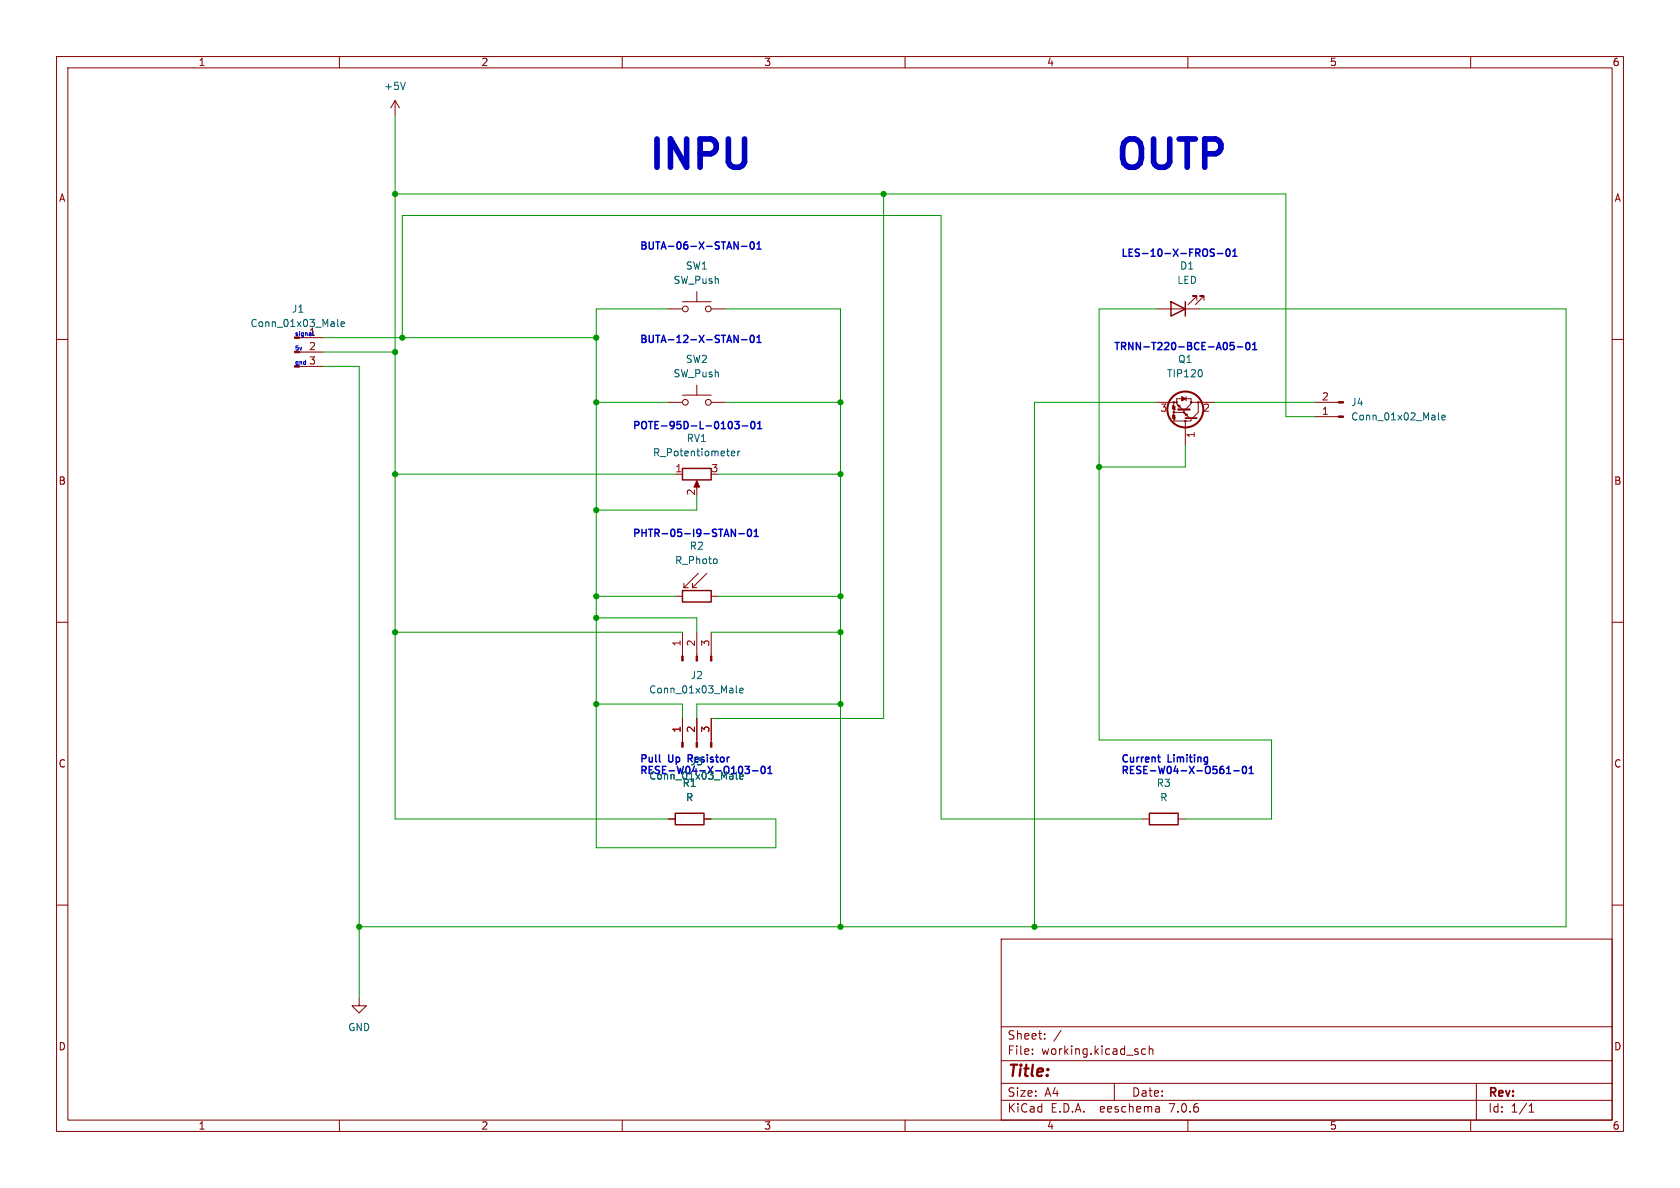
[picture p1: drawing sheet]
(kicad_sch (version 20230121) (generator eeschema)

 (paper "A4")

 (lib_symbols
  (symbol "Connector:Conn_01x02_Male" (pin_names (offset 1.016) hide) (in_bom yes) (on_board yes)
   (property "Reference" "J" (at 0 2.54 0) (effects (font (size 1.27 1.27))))
   (property "Value" "Conn_01x02_Male" (at 0 -5.08 0) (effects (font (size 1.27 1.27))))
   (property "Footprint" "" (at 0 0 0) (effects (font (size 1.27 1.27)) hide))
   (property "Datasheet" "~" (at 0 0 0) (effects (font (size 1.27 1.27)) hide))
   (symbol "Conn_01x02_Male_1_1"
    (polyline (pts (xy 1.27 -2.54) (xy 0.8636 -2.54)) (stroke (width 0.1524) (type default)) (fill (type none)))
    (polyline (pts (xy 1.27 0) (xy 0.8636 0)) (stroke (width 0.1524) (type default)) (fill (type none)))
    (rectangle (start 0.8636 -2.413) (end 0 -2.667) (stroke (width 0.1524) (type default)) (fill (type outline)))
    (rectangle (start 0.8636 0.127) (end 0 -0.127) (stroke (width 0.1524) (type default)) (fill (type outline)))
    (pin passive line (at 5.08 0 180) (length 3.81) (name "Pin_1" (effects (font (size 1.27 1.27)))) (number "1" (effects (font (size 1.27 1.27)))))
    (pin passive line (at 5.08 -2.54 180) (length 3.81) (name "Pin_2" (effects (font (size 1.27 1.27)))) (number "2" (effects (font (size 1.27 1.27)))))))
  (symbol "Connector:Conn_01x03_Male" (pin_names (offset 1.016) hide) (in_bom yes) (on_board yes)
   (property "Reference" "J" (at 0 5.08 0) (effects (font (size 1.27 1.27))))
   (property "Value" "Conn_01x03_Male" (at 0 -5.08 0) (effects (font (size 1.27 1.27))))
   (property "Footprint" "" (at 0 0 0) (effects (font (size 1.27 1.27)) hide))
   (property "Datasheet" "~" (at 0 0 0) (effects (font (size 1.27 1.27)) hide))
   (symbol "Conn_01x03_Male_1_1"
    (polyline (pts (xy 1.27 -2.54) (xy 0.8636 -2.54)) (stroke (width 0.1524) (type default)) (fill (type none)))
    (polyline (pts (xy 1.27 0) (xy 0.8636 0)) (stroke (width 0.1524) (type default)) (fill (type none)))
    (polyline (pts (xy 1.27 2.54) (xy 0.8636 2.54)) (stroke (width 0.1524) (type default)) (fill (type none)))
    (rectangle (start 0.8636 -2.413) (end 0 -2.667) (stroke (width 0.1524) (type default)) (fill (type outline)))
    (rectangle (start 0.8636 0.127) (end 0 -0.127) (stroke (width 0.1524) (type default)) (fill (type outline)))
    (rectangle (start 0.8636 2.667) (end 0 2.413) (stroke (width 0.1524) (type default)) (fill (type outline)))
    (pin passive line (at 5.08 2.54 180) (length 3.81) (name "Pin_1" (effects (font (size 1.27 1.27)))) (number "1" (effects (font (size 1.27 1.27)))))
    (pin passive line (at 5.08 0 180) (length 3.81) (name "Pin_2" (effects (font (size 1.27 1.27)))) (number "2" (effects (font (size 1.27 1.27)))))
    (pin passive line (at 5.08 -2.54 180) (length 3.81) (name "Pin_3" (effects (font (size 1.27 1.27)))) (number "3" (effects (font (size 1.27 1.27)))))))
  (symbol "Device:LED" (pin_numbers hide) (pin_names (offset 1.016) hide) (in_bom yes) (on_board yes)
   (property "Reference" "D" (at 0 2.54 0) (effects (font (size 1.27 1.27))))
   (property "Value" "LED" (at 0 -2.54 0) (effects (font (size 1.27 1.27))))
   (property "Footprint" "" (at 0 0 0) (effects (font (size 1.27 1.27)) hide))
   (property "Datasheet" "~" (at 0 0 0) (effects (font (size 1.27 1.27)) hide))
   (symbol "LED_0_1"
    (polyline (pts (xy -1.27 -1.27) (xy -1.27 1.27)) (stroke (width 0.254) (type default)) (fill (type none)))
    (polyline (pts (xy -1.27 0) (xy 1.27 0)) (stroke (width 0) (type default)) (fill (type none)))
    (polyline (pts (xy 1.27 -1.27) (xy 1.27 1.27) (xy -1.27 0) (xy 1.27 -1.27)) (stroke (width 0.254) (type default)) (fill (type none)))
    (polyline (pts (xy -3.048 -0.762) (xy -4.572 -2.286) (xy -3.81 -2.286) (xy -4.572 -2.286) (xy -4.572 -1.524)) (stroke (width 0) (type default)) (fill (type none)))
    (polyline (pts (xy -1.778 -0.762) (xy -3.302 -2.286) (xy -2.54 -2.286) (xy -3.302 -2.286) (xy -3.302 -1.524)) (stroke (width 0) (type default)) (fill (type none))))
   (symbol "LED_1_1"
    (pin passive line (at -3.81 0 0) (length 2.54) (name "K" (effects (font (size 1.27 1.27)))) (number "1" (effects (font (size 1.27 1.27)))))
    (pin passive line (at 3.81 0 180) (length 2.54) (name "A" (effects (font (size 1.27 1.27)))) (number "2" (effects (font (size 1.27 1.27)))))))
  (symbol "Device:R" (pin_numbers hide) (pin_names (offset 0)) (in_bom yes) (on_board yes)
   (property "Reference" "R" (at 2.032 0 90) (effects (font (size 1.27 1.27))))
   (property "Value" "R" (at 0 0 90) (effects (font (size 1.27 1.27))))
   (property "Footprint" "" (at -1.778 0 90) (effects (font (size 1.27 1.27)) hide))
   (property "Datasheet" "~" (at 0 0 0) (effects (font (size 1.27 1.27)) hide))
   (symbol "R_0_1"
    (rectangle (start -1.016 -2.54) (end 1.016 2.54) (stroke (width 0.254) (type default)) (fill (type none))))
   (symbol "R_1_1"
    (pin passive line (at 0 3.81 270) (length 1.27) (name "~" (effects (font (size 1.27 1.27)))) (number "1" (effects (font (size 1.27 1.27)))))
    (pin passive line (at 0 -3.81 90) (length 1.27) (name "~" (effects (font (size 1.27 1.27)))) (number "2" (effects (font (size 1.27 1.27)))))))
  (symbol "Device:R_Photo" (pin_numbers hide) (pin_names (offset 0)) (in_bom yes) (on_board yes)
   (property "Reference" "R" (at 1.27 1.27 0) (effects (font (size 1.27 1.27)) (justify left)))
   (property "Value" "R_Photo" (at 1.27 0 0) (effects (font (size 1.27 1.27)) (justify left top)))
   (property "Footprint" "" (at 1.27 -6.35 90) (effects (font (size 1.27 1.27)) (justify left) hide))
   (property "Datasheet" "~" (at 0 -1.27 0) (effects (font (size 1.27 1.27)) hide))
   (symbol "R_Photo_0_1"
    (rectangle (start -1.016 2.54) (end 1.016 -2.54) (stroke (width 0.254) (type default)) (fill (type none)))
    (polyline (pts (xy -1.524 -2.286) (xy -4.064 0.254)) (stroke (width 0) (type default)) (fill (type none)))
    (polyline (pts (xy -1.524 -2.286) (xy -2.286 -2.286)) (stroke (width 0) (type default)) (fill (type none)))
    (polyline (pts (xy -1.524 -2.286) (xy -1.524 -1.524)) (stroke (width 0) (type default)) (fill (type none)))
    (polyline (pts (xy -1.524 -0.762) (xy -4.064 1.778)) (stroke (width 0) (type default)) (fill (type none)))
    (polyline (pts (xy -1.524 -0.762) (xy -2.286 -0.762)) (stroke (width 0) (type default)) (fill (type none)))
    (polyline (pts (xy -1.524 -0.762) (xy -1.524 0)) (stroke (width 0) (type default)) (fill (type none))))
   (symbol "R_Photo_1_1"
    (pin passive line (at 0 3.81 270) (length 1.27) (name "~" (effects (font (size 1.27 1.27)))) (number "1" (effects (font (size 1.27 1.27)))))
    (pin passive line (at 0 -3.81 90) (length 1.27) (name "~" (effects (font (size 1.27 1.27)))) (number "2" (effects (font (size 1.27 1.27)))))))
  (symbol "Device:R_Potentiometer" (pin_names (offset 1.016) hide) (in_bom yes) (on_board yes)
   (property "Reference" "RV" (at -4.445 0 90) (effects (font (size 1.27 1.27))))
   (property "Value" "R_Potentiometer" (at -2.54 0 90) (effects (font (size 1.27 1.27))))
   (property "Footprint" "" (at 0 0 0) (effects (font (size 1.27 1.27)) hide))
   (property "Datasheet" "~" (at 0 0 0) (effects (font (size 1.27 1.27)) hide))
   (symbol "R_Potentiometer_0_1"
    (polyline (pts (xy 2.54 0) (xy 1.524 0)) (stroke (width 0) (type default)) (fill (type none)))
    (polyline (pts (xy 1.143 0) (xy 2.286 0.508) (xy 2.286 -0.508) (xy 1.143 0)) (stroke (width 0) (type default)) (fill (type outline)))
    (rectangle (start 1.016 2.54) (end -1.016 -2.54) (stroke (width 0.254) (type default)) (fill (type none))))
   (symbol "R_Potentiometer_1_1"
    (pin passive line (at 0 3.81 270) (length 1.27) (name "1" (effects (font (size 1.27 1.27)))) (number "1" (effects (font (size 1.27 1.27)))))
    (pin passive line (at 3.81 0 180) (length 1.27) (name "2" (effects (font (size 1.27 1.27)))) (number "2" (effects (font (size 1.27 1.27)))))
    (pin passive line (at 0 -3.81 90) (length 1.27) (name "3" (effects (font (size 1.27 1.27)))) (number "3" (effects (font (size 1.27 1.27)))))))
  (symbol "Switch:SW_Push" (pin_numbers hide) (pin_names (offset 1.016) hide) (in_bom yes) (on_board yes)
   (property "Reference" "SW" (at 1.27 2.54 0) (effects (font (size 1.27 1.27)) (justify left)))
   (property "Value" "SW_Push" (at 0 -1.524 0) (effects (font (size 1.27 1.27))))
   (property "Footprint" "" (at 0 5.08 0) (effects (font (size 1.27 1.27)) hide))
   (property "Datasheet" "~" (at 0 5.08 0) (effects (font (size 1.27 1.27)) hide))
   (symbol "SW_Push_0_1"
    (circle (center -2.032 0) (radius 0.508) (stroke (width 0) (type default)) (fill (type none)))
    (polyline (pts (xy 0 1.27) (xy 0 3.048)) (stroke (width 0) (type default)) (fill (type none)))
    (polyline (pts (xy 2.54 1.27) (xy -2.54 1.27)) (stroke (width 0) (type default)) (fill (type none)))
    (circle (center 2.032 0) (radius 0.508) (stroke (width 0) (type default)) (fill (type none)))
    (pin passive line (at -5.08 0 0) (length 2.54) (name "1" (effects (font (size 1.27 1.27)))) (number "1" (effects (font (size 1.27 1.27)))))
    (pin passive line (at 5.08 0 180) (length 2.54) (name "2" (effects (font (size 1.27 1.27)))) (number "2" (effects (font (size 1.27 1.27)))))))
  (symbol "Transistor_BJT:TIP120" (pin_names (offset 0) hide) (in_bom yes) (on_board yes)
   (property "Reference" "Q" (at 5.08 1.905 0) (effects (font (size 1.27 1.27)) (justify left)))
   (property "Value" "TIP120" (at 5.08 0 0) (effects (font (size 1.27 1.27)) (justify left)))
   (property "Footprint" "Package_TO_SOT_THT:TO-220-3_Vertical" (at 5.08 -1.905 0) (effects (font (size 1.27 1.27) italic) (justify left) hide))
   (property "Datasheet" "https://www.onsemi.com/pub/Collateral/TIP120-D.PDF" (at 0 0 0) (effects (font (size 1.27 1.27)) (justify left) hide))
   (symbol "TIP120_0_1"
    (circle (center -0.762 0) (radius 0.127) (stroke (width 0) (type default)) (fill (type none)))
    (polyline (pts (xy -1.27 0) (xy -0.889 0)) (stroke (width 0) (type default)) (fill (type none)))
    (polyline (pts (xy 2.54 -2.032) (xy 2.54 -2.54)) (stroke (width 0) (type default)) (fill (type none)))
    (polyline (pts (xy 2.54 -1.524) (xy 3.175 -1.524)) (stroke (width 0) (type default)) (fill (type none)))
    (polyline (pts (xy 2.794 0.127) (xy 3.556 0.127)) (stroke (width 0) (type default)) (fill (type none)))
    (polyline (pts (xy 3.175 -0.635) (xy 3.175 -1.524)) (stroke (width 0) (type default)) (fill (type none)))
    (polyline (pts (xy 3.175 1.016) (xy 2.54 1.016)) (stroke (width 0) (type default)) (fill (type none)))
    (polyline (pts (xy 3.175 1.016) (xy 3.175 0.127)) (stroke (width 0) (type default)) (fill (type none)))
    (polyline (pts (xy -0.254 0.762) (xy 0.762 -0.254) (xy 1.27 -0.254)) (stroke (width 0) (type default)) (fill (type none)))
    (polyline (pts (xy -0.254 1.016) (xy -0.762 1.016) (xy -0.762 -2.032)) (stroke (width 0) (type default)) (fill (type none)))
    (polyline (pts (xy -0.254 1.27) (xy 0.762 2.286) (xy 2.54 2.286)) (stroke (width 0) (type default)) (fill (type none)))
    (polyline (pts (xy -0.254 2.032) (xy -0.254 0) (xy -0.254 0)) (stroke (width 0.3048) (type default)) (fill (type none)))
    (polyline (pts (xy 1.27 0.762) (xy 1.27 -1.27) (xy 1.27 -1.27)) (stroke (width 0.381) (type default)) (fill (type none)))
    (polyline (pts (xy 0.635 -0.127) (xy 0.381 0.381) (xy 0.127 0.127) (xy 0.635 -0.127)) (stroke (width 0) (type default)) (fill (type none)))
    (polyline (pts (xy 1.27 -0.508) (xy 2.286 -1.524) (xy 2.54 -1.524) (xy 2.54 -2.032)) (stroke (width 0) (type default)) (fill (type none)))
    (polyline (pts (xy 1.27 0) (xy 2.286 1.016) (xy 2.54 1.016) (xy 2.54 2.286)) (stroke (width 0) (type default)) (fill (type none)))
    (polyline (pts (xy 2.159 -1.397) (xy 1.905 -0.889) (xy 1.651 -1.143) (xy 2.159 -1.397)) (stroke (width 0) (type default)) (fill (type none)))
    (polyline (pts (xy 3.175 0.127) (xy 2.794 -0.635) (xy 3.556 -0.635) (xy 3.175 0.127)) (stroke (width 0) (type default)) (fill (type outline)))
    (polyline (pts (xy 0.762 -2.032) (xy 0.381 -2.032) (xy 0.254 -2.286) (xy 0.127 -1.778) (xy 0 -2.286) (xy -0.127 -1.778) (xy -0.254 -2.286) (xy -0.381 -1.778) (xy -0.508 -2.032) (xy -0.762 -2.032)) (stroke (width 0) (type default)) (fill (type none)))
    (polyline (pts (xy 0.762 -0.254) (xy 0.762 -2.032) (xy 1.143 -2.032) (xy 1.27 -1.778) (xy 1.397 -2.286) (xy 1.524 -1.778) (xy 1.651 -2.286) (xy 1.778 -1.778) (xy 1.905 -2.286) (xy 2.032 -2.032) (xy 2.54 -2.032)) (stroke (width 0) (type default)) (fill (type none)))
    (circle (center 0.762 -2.032) (radius 0.127) (stroke (width 0) (type default)) (fill (type none)))
    (circle (center 0.762 -0.254) (radius 0.127) (stroke (width 0) (type default)) (fill (type none)))
    (circle (center 1.27 0) (radius 3.175) (stroke (width 0.3556) (type default)) (fill (type none)))
    (circle (center 2.54 -2.032) (radius 0.127) (stroke (width 0) (type default)) (fill (type none)))
    (circle (center 2.54 -1.524) (radius 0.127) (stroke (width 0) (type default)) (fill (type none)))
    (circle (center 2.54 1.016) (radius 0.127) (stroke (width 0) (type default)) (fill (type none)))
    (circle (center 2.54 2.286) (radius 0.127) (stroke (width 0) (type default)) (fill (type none))))
   (symbol "TIP120_1_1"
    (pin input line (at -5.08 0 0) (length 3.81) (name "B" (effects (font (size 1.27 1.27)))) (number "1" (effects (font (size 1.27 1.27)))))
    (pin passive line (at 2.54 5.08 270) (length 2.667) (name "C" (effects (font (size 1.27 1.27)))) (number "2" (effects (font (size 1.27 1.27)))))
    (pin passive line (at 2.54 -5.08 90) (length 2.54) (name "E" (effects (font (size 1.27 1.27)))) (number "3" (effects (font (size 1.27 1.27)))))))
  (symbol "power:+5V" (power) (pin_names (offset 0)) (in_bom yes) (on_board yes)
   (property "Reference" "#PWR" (at 0 -3.81 0) (effects (font (size 1.27 1.27)) hide))
   (property "Value" "+5V" (at 0 3.556 0) (effects (font (size 1.27 1.27))))
   (property "Footprint" "" (at 0 0 0) (effects (font (size 1.27 1.27)) hide))
   (property "Datasheet" "" (at 0 0 0) (effects (font (size 1.27 1.27)) hide))
   (symbol "+5V_0_1"
    (polyline (pts (xy -0.762 1.27) (xy 0 2.54)) (stroke (width 0) (type default)) (fill (type none)))
    (polyline (pts (xy 0 0) (xy 0 2.54)) (stroke (width 0) (type default)) (fill (type none)))
    (polyline (pts (xy 0 2.54) (xy 0.762 1.27)) (stroke (width 0) (type default)) (fill (type none))))
   (symbol "+5V_1_1"
    (pin power_in line (at 0 0 90) (length 0) hide (name "+5V" (effects (font (size 1.27 1.27)))) (number "1" (effects (font (size 1.27 1.27)))))))
  (symbol "power:GND" (power) (pin_names (offset 0)) (in_bom yes) (on_board yes)
   (property "Reference" "#PWR" (at 0 -6.35 0) (effects (font (size 1.27 1.27)) hide))
   (property "Value" "GND" (at 0 -3.81 0) (effects (font (size 1.27 1.27))))
   (property "Footprint" "" (at 0 0 0) (effects (font (size 1.27 1.27)) hide))
   (property "Datasheet" "" (at 0 0 0) (effects (font (size 1.27 1.27)) hide))
   (symbol "GND_0_1"
    (polyline (pts (xy 0 0) (xy 0 -1.27) (xy 1.27 -1.27) (xy 0 -2.54) (xy -1.27 -1.27) (xy 0 -1.27)) (stroke (width 0) (type default)) (fill (type none))))
   (symbol "GND_1_1"
    (pin power_in line (at 0 0 270) (length 0) hide (name "GND" (effects (font (size 1.27 1.27)))) (number "1" (effects (font (size 1.27 1.27))))))))

 (junction (at 105.41 90.17) (diameter 0) (color 0 0 0 0))
 (junction (at 105.41 71.12) (diameter 0) (color 0 0 0 0))
 (junction (at 69.85 34.29) (diameter 0) (color 0 0 0 0))
 (junction (at 69.85 83.82) (diameter 0) (color 0 0 0 0))
 (junction (at 69.85 111.76) (diameter 0) (color 0 0 0 0))
 (junction (at 182.88 163.83) (diameter 0) (color 0 0 0 0))
 (junction (at 105.41 59.69) (diameter 0) (color 0 0 0 0))
 (junction (at 105.41 109.22) (diameter 0) (color 0 0 0 0))
 (junction (at 105.41 124.46) (diameter 0) (color 0 0 0 0))
 (junction (at 148.59 124.46) (diameter 0) (color 0 0 0 0))
 (junction (at 148.59 83.82) (diameter 0) (color 0 0 0 0))
 (junction (at 148.59 111.76) (diameter 0) (color 0 0 0 0))
 (junction (at 63.5 163.83) (diameter 0) (color 0 0 0 0))
 (junction (at 148.59 71.12) (diameter 0) (color 0 0 0 0))
 (junction (at 148.59 105.41) (diameter 0) (color 0 0 0 0))
 (junction (at 156.21 34.29) (diameter 0) (color 0 0 0 0))
 (junction (at 69.85 62.23) (diameter 0) (color 0 0 0 0))
 (junction (at 148.59 163.83) (diameter 0) (color 0 0 0 0))
 (junction (at 194.31 82.55) (diameter 0) (color 0 0 0 0))
 (junction (at 105.41 105.41) (diameter 0) (color 0 0 0 0))
 (junction (at 71.12 59.69) (diameter 0) (color 0 0 0 0))

 (wire (pts (xy 105.41 90.17) (xy 123.19 90.17)) (stroke (width 0) (type default)))
 (wire (pts (xy 194.31 130.81) (xy 224.79 130.81)) (stroke (width 0) (type default)))
 (wire (pts (xy 125.73 111.76) (xy 148.59 111.76)) (stroke (width 0) (type default)))
 (wire (pts (xy 105.41 105.41) (xy 119.38 105.41)) (stroke (width 0) (type default)))
 (wire (pts (xy 105.41 90.17) (xy 105.41 105.41)) (stroke (width 0) (type default)))
 (wire (pts (xy 128.27 54.61) (xy 148.59 54.61)) (stroke (width 0) (type default)))
 (wire (pts (xy 69.85 83.82) (xy 69.85 62.23)) (stroke (width 0) (type default)))
 (wire (pts (xy 148.59 83.82) (xy 148.59 105.41)) (stroke (width 0) (type default)))
 (wire (pts (xy 156.21 34.29) (xy 227.33 34.29)) (stroke (width 0) (type default)))
 (wire (pts (xy 232.41 73.66) (xy 227.33 73.66)) (stroke (width 0) (type default)))
 (wire (pts (xy 212.09 54.61) (xy 276.86 54.61)) (stroke (width 0) (type default)))
 (wire (pts (xy 69.85 34.29) (xy 156.21 34.29)) (stroke (width 0) (type default)))
 (wire (pts (xy 118.11 144.78) (xy 69.85 144.78)) (stroke (width 0) (type default)))
 (wire (pts (xy 105.41 109.22) (xy 123.19 109.22)) (stroke (width 0) (type default)))
 (wire (pts (xy 105.41 59.69) (xy 105.41 71.12)) (stroke (width 0) (type default)))
 (wire (pts (xy 105.41 54.61) (xy 105.41 59.69)) (stroke (width 0) (type default)))
 (wire (pts (xy 137.16 144.78) (xy 137.16 149.86)) (stroke (width 0) (type default)))
 (wire (pts (xy 105.41 124.46) (xy 120.65 124.46)) (stroke (width 0) (type default)))
 (wire (pts (xy 182.88 71.12) (xy 182.88 163.83)) (stroke (width 0) (type default)))
 (wire (pts (xy 123.19 87.63) (xy 123.19 90.17)) (stroke (width 0) (type default)))
 (wire (pts (xy 123.19 124.46) (xy 148.59 124.46)) (stroke (width 0) (type default)))
 (wire (pts (xy 276.86 54.61) (xy 276.86 163.83)) (stroke (width 0) (type default)))
 (wire (pts (xy 123.19 109.22) (xy 123.19 111.76)) (stroke (width 0) (type default)))
 (wire (pts (xy 148.59 54.61) (xy 148.59 71.12)) (stroke (width 0) (type default)))
 (wire (pts (xy 201.93 144.78) (xy 166.37 144.78)) (stroke (width 0) (type default)))
 (wire (pts (xy 137.16 149.86) (xy 105.41 149.86)) (stroke (width 0) (type default)))
 (wire (pts (xy 63.5 64.77) (xy 57.15 64.77)) (stroke (width 0) (type default)))
 (wire (pts (xy 166.37 38.1) (xy 71.12 38.1)) (stroke (width 0) (type default)))
 (wire (pts (xy 194.31 82.55) (xy 194.31 130.81)) (stroke (width 0) (type default)))
 (wire (pts (xy 125.73 127) (xy 156.21 127)) (stroke (width 0) (type default)))
 (wire (pts (xy 194.31 54.61) (xy 194.31 82.55)) (stroke (width 0) (type default)))
 (wire (pts (xy 204.47 71.12) (xy 182.88 71.12)) (stroke (width 0) (type default)))
 (wire (pts (xy 123.19 127) (xy 123.19 124.46)) (stroke (width 0) (type default)))
 (wire (pts (xy 118.11 54.61) (xy 105.41 54.61)) (stroke (width 0) (type default)))
 (wire (pts (xy 69.85 20.32) (xy 69.85 34.29)) (stroke (width 0) (type default)))
 (wire (pts (xy 209.55 78.74) (xy 209.55 82.55)) (stroke (width 0) (type default)))
 (wire (pts (xy 120.65 111.76) (xy 69.85 111.76)) (stroke (width 0) (type default)))
 (wire (pts (xy 57.15 62.23) (xy 69.85 62.23)) (stroke (width 0) (type default)))
 (wire (pts (xy 127 105.41) (xy 148.59 105.41)) (stroke (width 0) (type default)))
 (wire (pts (xy 105.41 124.46) (xy 105.41 109.22)) (stroke (width 0) (type default)))
 (wire (pts (xy 148.59 111.76) (xy 148.59 124.46)) (stroke (width 0) (type default)))
 (wire (pts (xy 156.21 127) (xy 156.21 34.29)) (stroke (width 0) (type default)))
 (wire (pts (xy 224.79 130.81) (xy 224.79 144.78)) (stroke (width 0) (type default)))
 (wire (pts (xy 63.5 163.83) (xy 63.5 64.77)) (stroke (width 0) (type default)))
 (wire (pts (xy 194.31 82.55) (xy 209.55 82.55)) (stroke (width 0) (type default)))
 (wire (pts (xy 71.12 59.69) (xy 105.41 59.69)) (stroke (width 0) (type default)))
 (wire (pts (xy 276.86 163.83) (xy 182.88 163.83)) (stroke (width 0) (type default)))
 (wire (pts (xy 69.85 111.76) (xy 69.85 144.78)) (stroke (width 0) (type default)))
 (wire (pts (xy 105.41 71.12) (xy 105.41 90.17)) (stroke (width 0) (type default)))
 (wire (pts (xy 148.59 124.46) (xy 148.59 163.83)) (stroke (width 0) (type default)))
 (wire (pts (xy 69.85 83.82) (xy 69.85 111.76)) (stroke (width 0) (type default)))
 (wire (pts (xy 204.47 54.61) (xy 194.31 54.61)) (stroke (width 0) (type default)))
 (wire (pts (xy 148.59 163.83) (xy 63.5 163.83)) (stroke (width 0) (type default)))
 (wire (pts (xy 125.73 144.78) (xy 137.16 144.78)) (stroke (width 0) (type default)))
 (wire (pts (xy 148.59 71.12) (xy 128.27 71.12)) (stroke (width 0) (type default)))
 (wire (pts (xy 105.41 71.12) (xy 118.11 71.12)) (stroke (width 0) (type default)))
 (wire (pts (xy 127 83.82) (xy 148.59 83.82)) (stroke (width 0) (type default)))
 (wire (pts (xy 148.59 105.41) (xy 148.59 111.76)) (stroke (width 0) (type default)))
 (wire (pts (xy 224.79 144.78) (xy 209.55 144.78)) (stroke (width 0) (type default)))
 (wire (pts (xy 69.85 34.29) (xy 69.85 62.23)) (stroke (width 0) (type default)))
 (wire (pts (xy 57.15 59.69) (xy 71.12 59.69)) (stroke (width 0) (type default)))
 (wire (pts (xy 105.41 149.86) (xy 105.41 124.46)) (stroke (width 0) (type default)))
 (wire (pts (xy 148.59 71.12) (xy 148.59 83.82)) (stroke (width 0) (type default)))
 (wire (pts (xy 182.88 163.83) (xy 148.59 163.83)) (stroke (width 0) (type default)))
 (wire (pts (xy 63.5 176.53) (xy 63.5 163.83)) (stroke (width 0) (type default)))
 (wire (pts (xy 214.63 71.12) (xy 232.41 71.12)) (stroke (width 0) (type default)))
 (wire (pts (xy 105.41 109.22) (xy 105.41 105.41)) (stroke (width 0) (type default)))
 (wire (pts (xy 227.33 73.66) (xy 227.33 34.29)) (stroke (width 0) (type default)))
 (wire (pts (xy 69.85 83.82) (xy 119.38 83.82)) (stroke (width 0) (type default)))
 (wire (pts (xy 71.12 38.1) (xy 71.12 59.69)) (stroke (width 0) (type default)))
 (wire (pts (xy 166.37 38.1) (xy 166.37 144.78)) (stroke (width 0) (type default)))
 (wire (pts (xy 120.65 127) (xy 120.65 124.46)) (stroke (width 0) (type default)))

 (text "5v" (at 52.07 62.23 0) (effects (font (size 0.75 0.75) bold) (justify left bottom)))
 (text "TRNN-T220-BCE-A05-01" (at 196.85 62.23 0) (effects (font (size 1.27 1.27) bold) (justify left bottom)))
 (text "POTE-95D-L-0103-01" (at 111.76 76.2 0) (effects (font (size 1.27 1.27) bold) (justify left bottom)))
 (text "LES-10-X-FROS-01" (at 198.12 45.72 0) (effects (font (size 1.27 1.27) bold) (justify left bottom)))
 (text "BUTA-12-X-STAN-01\n" (at 113.03 60.96 0) (effects (font (size 1.27 1.27) bold) (justify left bottom)))
 (text "OUTP" (at 196.85 30.48 0) (effects (font (size 5 5) bold) (justify left bottom)))
 (text "Pull Up Resistor\nRESE-W04-X-O103-01" (at 113.03 137.16 0) (effects (font (size 1.27 1.27) bold) (justify left bottom)))
 (text "BUTA-06-X-STAN-01" (at 113.03 44.45 0) (effects (font (size 1.27 1.27) bold) (justify left bottom)))
 (text "gnd" (at 52.07 64.77 0) (effects (font (size 0.75 0.75) bold) (justify left bottom)))
 (text "PHTR-05-I9-STAN-01" (at 111.76 95.25 0) (effects (font (size 1.27 1.27) bold) (justify left bottom)))
 (text "INPU" (at 114.3 30.48 0) (effects (font (size 5 5) (thickness 1) bold) (justify left bottom)))
 (text "Current Limiting\nRESE-W04-X-O561-01" (at 198.12 137.16 0) (effects (font (size 1.27 1.27) bold) (justify left bottom)))
 (text "signal" (at 52.07 59.69 0) (effects (font (size 0.75 0.75) bold) (justify left bottom)))

 (symbol (lib_id "Switch:SW_Push") (at 123.19 54.61 0) (unit 1) (in_bom yes) (on_board yes) (dnp no) (fields_autoplaced)
  (property "Reference" "SW1" (at 123.19 46.99 0) (effects (font (size 1.27 1.27))))
  (property "Value" "SW_Push" (at 123.19 49.53 0) (effects (font (size 1.27 1.27))))
  (property "Footprint" "Button_Switch_THT:SW_PUSH_6mm" (at 123.19 49.53 0) (effects (font (size 1.27 1.27)) hide))
  (property "Datasheet" "~" (at 123.19 49.53 0) (effects (font (size 1.27 1.27)) hide)) (pin "1") (pin "2"))

 (symbol (lib_id "Connector:Conn_01x03_Male") (at 123.19 116.84 90) (unit 1) (in_bom yes) (on_board yes) (dnp no) (fields_autoplaced)
  (property "Reference" "J2" (at 123.19 119.38 90) (effects (font (size 1.27 1.27))))
  (property "Value" "Conn_01x03_Male" (at 123.19 121.92 90) (effects (font (size 1.27 1.27))))
  (property "Footprint" "Connector_PinHeader_2.54mm:PinHeader_1x03_P2.54mm_Vertical" (at 123.19 116.84 0) (effects (font (size 1.27 1.27)) hide))
  (property "Datasheet" "~" (at 123.19 116.84 0) (effects (font (size 1.27 1.27)) hide)) (pin "1") (pin "2") (pin "3"))

 (symbol (lib_id "Device:R") (at 121.92 144.78 90) (unit 1) (in_bom yes) (on_board yes) (dnp no) (fields_autoplaced)
  (property "Reference" "R1" (at 121.92 138.43 90) (effects (font (size 1.27 1.27))))
  (property "Value" "R" (at 121.92 140.97 90) (effects (font (size 1.27 1.27))))
  (property "Footprint" "Resistor_THT:R_Axial_DIN0411_L9.9mm_D3.6mm_P12.70mm_Horizontal" (at 121.92 146.558 90) (effects (font (size 1.27 1.27)) hide))
  (property "Datasheet" "~" (at 121.92 144.78 0) (effects (font (size 1.27 1.27)) hide)) (pin "1") (pin "2"))

 (symbol (lib_id "Transistor_BJT:TIP120") (at 209.55 73.66 270) (mirror x) (unit 1) (in_bom yes) (on_board yes) (dnp no) (fields_autoplaced)
  (property "Reference" "Q1" (at 209.55 63.5 90) (effects (font (size 1.27 1.27))))
  (property "Value" "TIP120" (at 209.55 66.04 90) (effects (font (size 1.27 1.27))))
  (property "Footprint" "Package_TO_SOT_THT:TO-220-3_Vertical" (at 207.645 68.58 0) (effects (font (size 1.27 1.27) italic) (justify left) hide))
  (property "Datasheet" "https://www.onsemi.com/pub/Collateral/TIP120-D.PDF" (at 209.55 73.66 0) (effects (font (size 1.27 1.27)) (justify left) hide)) (pin "1") (pin "2") (pin "3"))

 (symbol (lib_id "Device:R") (at 205.74 144.78 90) (unit 1) (in_bom yes) (on_board yes) (dnp no) (fields_autoplaced)
  (property "Reference" "R3" (at 205.74 138.43 90) (effects (font (size 1.27 1.27))))
  (property "Value" "R" (at 205.74 140.97 90) (effects (font (size 1.27 1.27))))
  (property "Footprint" "Resistor_THT:R_Axial_DIN0411_L9.9mm_D3.6mm_P12.70mm_Horizontal" (at 205.74 146.558 90) (effects (font (size 1.27 1.27)) hide))
  (property "Datasheet" "~" (at 205.74 144.78 0) (effects (font (size 1.27 1.27)) hide)) (pin "1") (pin "2"))

 (symbol (lib_id "Connector:Conn_01x03_Male") (at 52.07 62.23 0) (unit 1) (in_bom yes) (on_board yes) (dnp no) (fields_autoplaced)
  (property "Reference" "J1" (at 52.705 54.61 0) (effects (font (size 1.27 1.27))))
  (property "Value" "Conn_01x03_Male" (at 52.705 57.15 0) (effects (font (size 1.27 1.27))))
  (property "Footprint" "Connector_PinHeader_2.54mm:PinHeader_1x03_P2.54mm_Horizontal" (at 52.07 62.23 0) (effects (font (size 1.27 1.27)) hide))
  (property "Datasheet" "~" (at 52.07 62.23 0) (effects (font (size 1.27 1.27)) hide)) (pin "1") (pin "2") (pin "3"))

 (symbol (lib_id "Device:R_Photo") (at 123.19 105.41 270) (unit 1) (in_bom yes) (on_board yes) (dnp no) (fields_autoplaced)
  (property "Reference" "R2" (at 123.19 96.52 90) (effects (font (size 1.27 1.27))))
  (property "Value" "R_Photo" (at 123.19 99.06 90) (effects (font (size 1.27 1.27))))
  (property "Footprint" "OptoDevice:R_LDR_10x8.5mm_P7.6mm_Vertical" (at 116.84 106.68 90) (effects (font (size 1.27 1.27)) (justify left) hide))
  (property "Datasheet" "~" (at 121.92 105.41 0) (effects (font (size 1.27 1.27)) hide)) (pin "1") (pin "2"))

 (symbol (lib_id "power:+5V") (at 69.85 20.32 0) (unit 1) (in_bom yes) (on_board yes) (dnp no) (fields_autoplaced)
  (property "Reference" "#PWR02" (at 69.85 24.13 0) (effects (font (size 1.27 1.27)) hide))
  (property "Value" "+5V" (at 69.85 15.24 0) (effects (font (size 1.27 1.27))))
  (property "Footprint" "" (at 69.85 20.32 0) (effects (font (size 1.27 1.27)) hide))
  (property "Datasheet" "" (at 69.85 20.32 0) (effects (font (size 1.27 1.27)) hide)) (pin "1"))

 (symbol (lib_id "Connector:Conn_01x03_Male") (at 123.19 132.08 90) (unit 1) (in_bom yes) (on_board yes) (dnp no) (fields_autoplaced)
  (property "Reference" "J3" (at 123.19 134.62 90) (effects (font (size 1.27 1.27))))
  (property "Value" "Conn_01x03_Male" (at 123.19 137.16 90) (effects (font (size 1.27 1.27))))
  (property "Footprint" "Connector_PinHeader_2.54mm:PinHeader_1x03_P2.54mm_Vertical" (at 123.19 132.08 0) (effects (font (size 1.27 1.27)) hide))
  (property "Datasheet" "~" (at 123.19 132.08 0) (effects (font (size 1.27 1.27)) hide)) (pin "1") (pin "2") (pin "3"))

 (symbol (lib_id "Switch:SW_Push") (at 123.19 71.12 0) (unit 1) (in_bom yes) (on_board yes) (dnp no) (fields_autoplaced)
  (property "Reference" "SW2" (at 123.19 63.5 0) (effects (font (size 1.27 1.27))))
  (property "Value" "SW_Push" (at 123.19 66.04 0) (effects (font (size 1.27 1.27))))
  (property "Footprint" "Button_Switch_THT:SW_PUSH-12mm" (at 123.19 66.04 0) (effects (font (size 1.27 1.27)) hide))
  (property "Datasheet" "~" (at 123.19 66.04 0) (effects (font (size 1.27 1.27)) hide)) (pin "1") (pin "2"))

 (symbol (lib_id "Device:LED") (at 208.28 54.61 180) (unit 1) (in_bom yes) (on_board yes) (dnp no) (fields_autoplaced)
  (property "Reference" "D1" (at 209.8675 46.99 0) (effects (font (size 1.27 1.27))))
  (property "Value" "LED" (at 209.8675 49.53 0) (effects (font (size 1.27 1.27))))
  (property "Footprint" "LED_THT:LED_D10.0mm" (at 208.28 54.61 0) (effects (font (size 1.27 1.27)) hide))
  (property "Datasheet" "~" (at 208.28 54.61 0) (effects (font (size 1.27 1.27)) hide)) (pin "1") (pin "2"))

 (symbol (lib_id "Connector:Conn_01x02_Male") (at 237.49 73.66 180) (unit 1) (in_bom yes) (on_board yes) (dnp no) (fields_autoplaced)
  (property "Reference" "J4" (at 238.76 71.1199 0) (effects (font (size 1.27 1.27)) (justify right)))
  (property "Value" "Conn_01x02_Male" (at 238.76 73.6599 0) (effects (font (size 1.27 1.27)) (justify right)))
  (property "Footprint" "Connector_PinHeader_2.54mm:PinHeader_1x02_P2.54mm_Vertical" (at 237.49 73.66 0) (effects (font (size 1.27 1.27)) hide))
  (property "Datasheet" "~" (at 237.49 73.66 0) (effects (font (size 1.27 1.27)) hide)) (pin "1") (pin "2"))

 (symbol (lib_id "Device:R_Potentiometer") (at 123.19 83.82 90) (mirror x) (unit 1) (in_bom yes) (on_board yes) (dnp no) (fields_autoplaced)
  (property "Reference" "RV1" (at 123.19 77.47 90) (effects (font (size 1.27 1.27))))
  (property "Value" "R_Potentiometer" (at 123.19 80.01 90) (effects (font (size 1.27 1.27))))
  (property "Footprint" "" (at 123.19 83.82 0) (effects (font (size 1.27 1.27)) hide))
  (property "Datasheet" "~" (at 123.19 83.82 0) (effects (font (size 1.27 1.27)) hide)) (pin "1") (pin "2") (pin "3"))

 (symbol (lib_id "power:GND") (at 63.5 176.53 0) (unit 1) (in_bom yes) (on_board yes) (dnp no) (fields_autoplaced)
  (property "Reference" "#PWR01" (at 63.5 182.88 0) (effects (font (size 1.27 1.27)) hide))
  (property "Value" "GND" (at 63.5 181.61 0) (effects (font (size 1.27 1.27))))
  (property "Footprint" "" (at 63.5 176.53 0) (effects (font (size 1.27 1.27)) hide))
  (property "Datasheet" "" (at 63.5 176.53 0) (effects (font (size 1.27 1.27)) hide)) (pin "1"))

 (sheet_instances (path "" (page "1"))))
